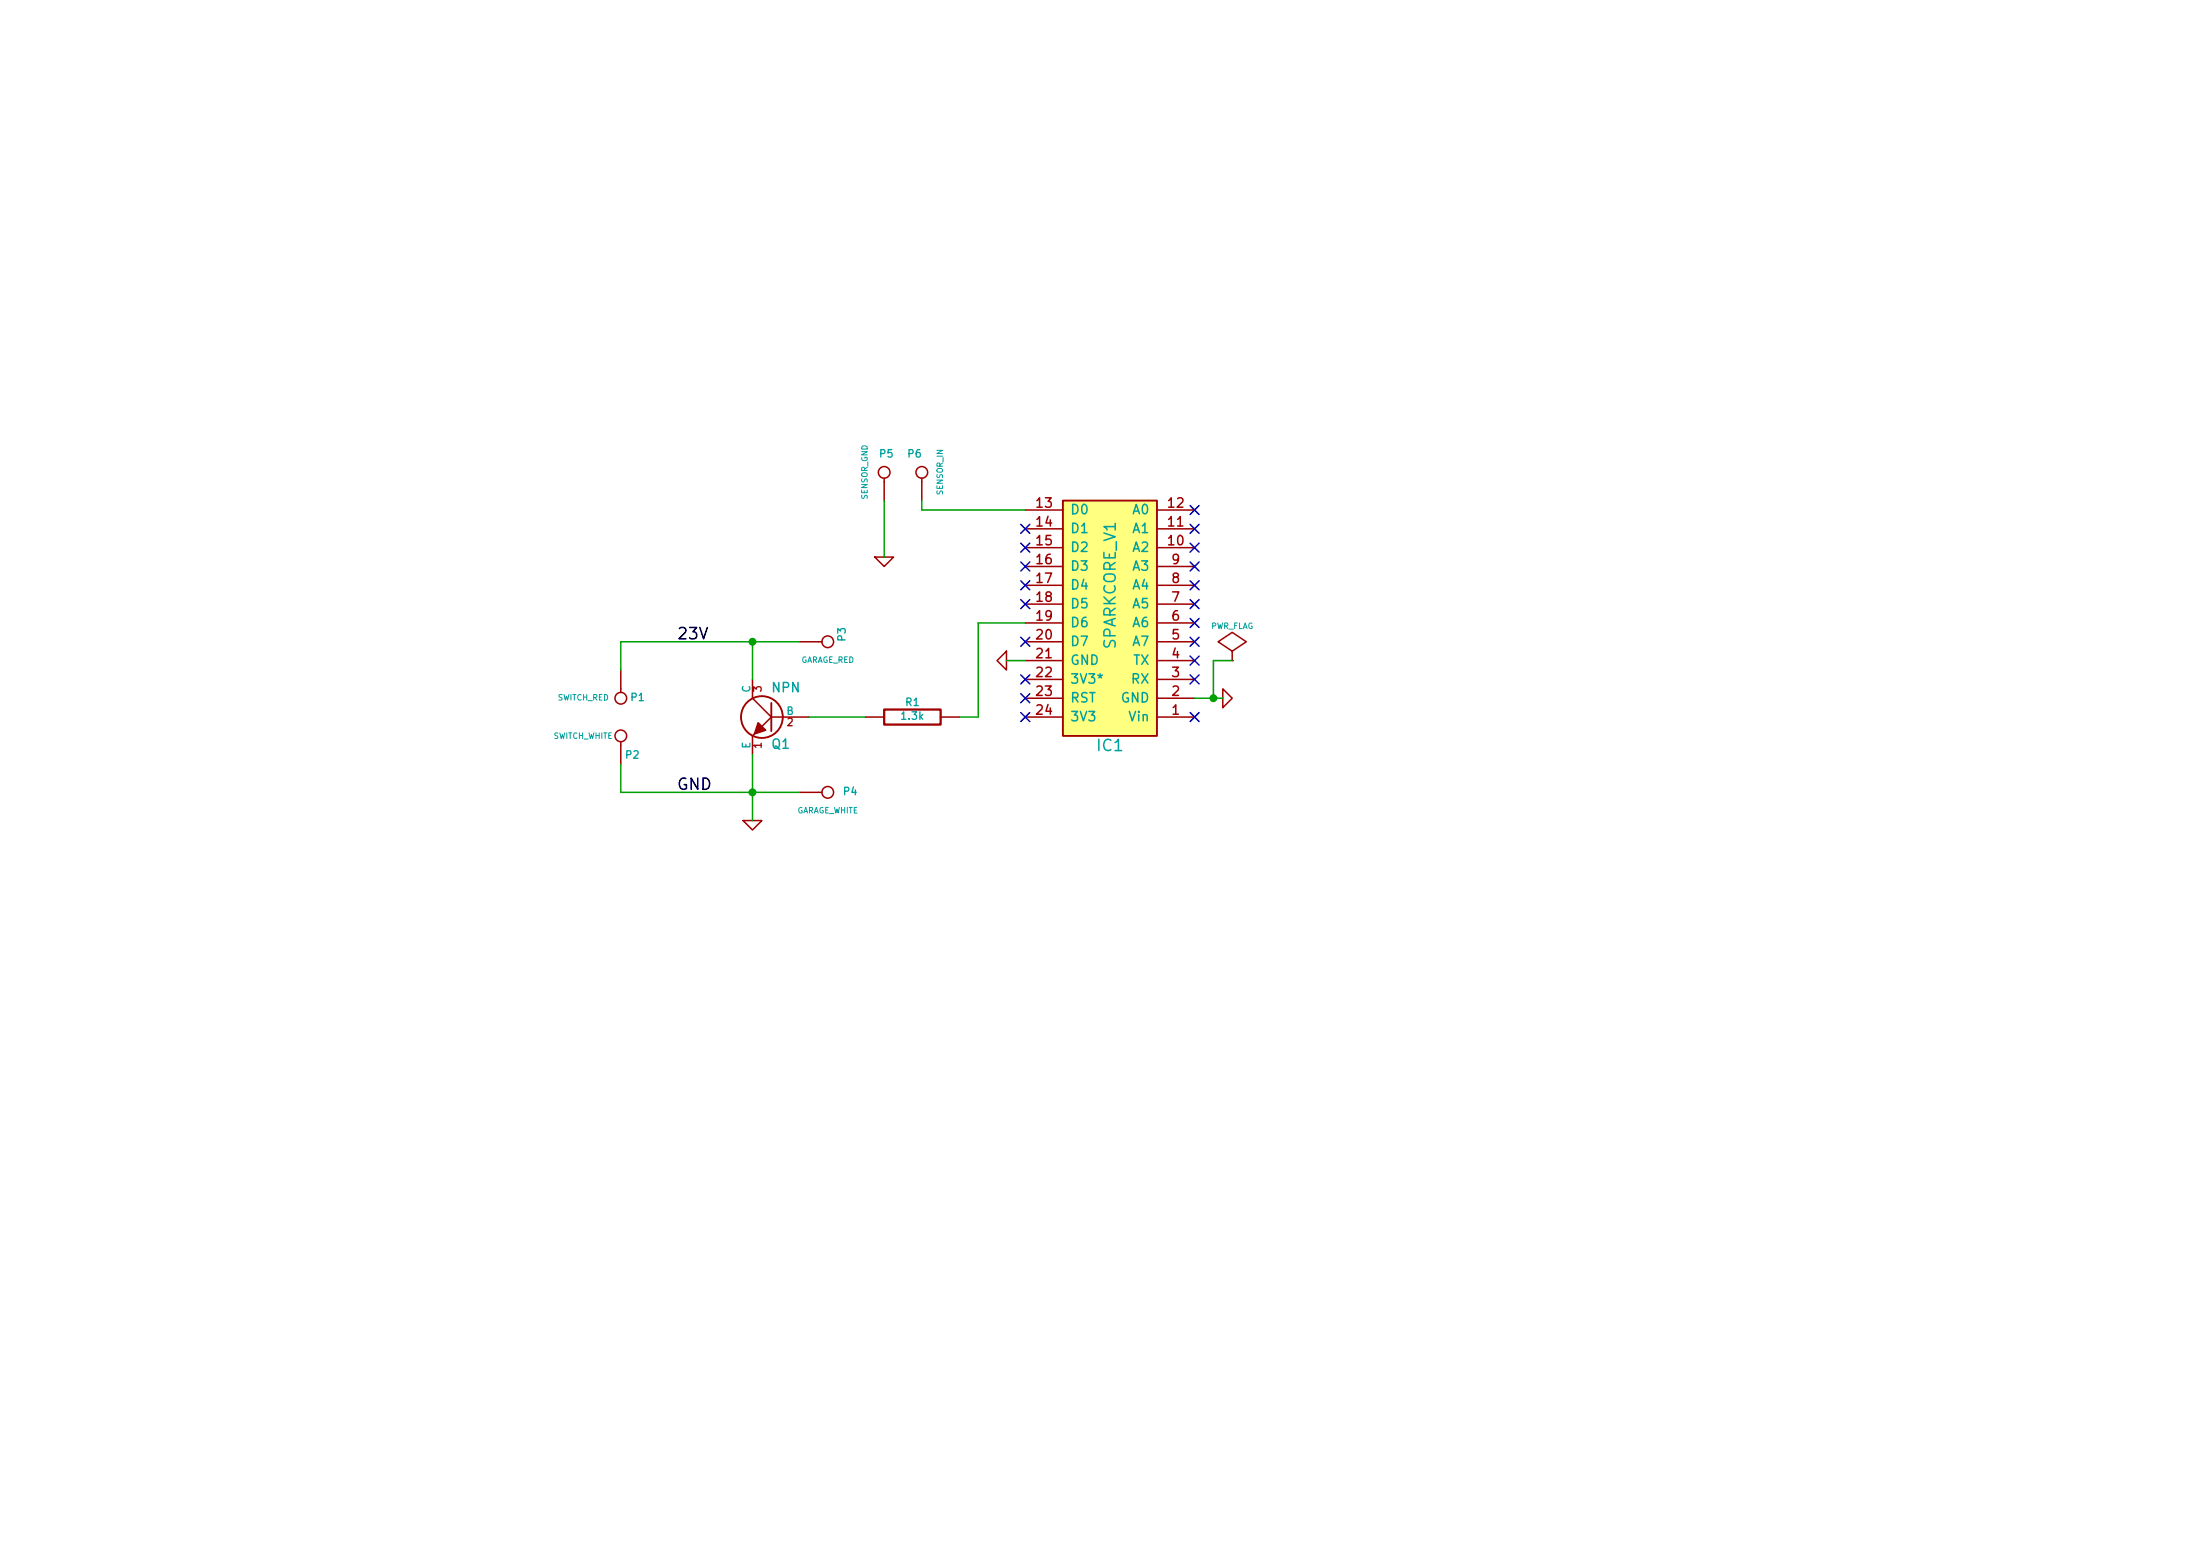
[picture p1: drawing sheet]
<svg xmlns="http://www.w3.org/2000/svg" width="297mm" height="210mm" viewBox="0 0 297 210" stroke-linecap="round" stroke-linejoin="round" font-family="sans-serif">
<g fill="none" stroke="#a00000" stroke-width=".2">
<path d="M118.1 75.2h2.5l-1.2 1.2zM119.4 64.5v3.1M124.5 64.5v3.1M138.4 79h5.1M138.4 76.4h5.1M138.4 73.9h5.1M138.4 71.4h5.1M138.4 68.8h5.1M156.2 79h5.1M156.2 76.4h5.1M156.2 73.9h5.1M156.2 71.4h5.1"/>
<path d="M156.2 68.8h5.1M83.8 90.4v3.1M101.6 91.7v2.5l2.5 2.6M101.9 99.1l-.3 .2v2.5M104.1 96.8l-1.2 1.2M104.1 96.8h5.1M107.9 86.6h3.1M116.8 96.8h2.6M127 96.8h2.5M134.6 89.1l1.3-1.2v2.5zM138.4 96.8h5.1M138.4 94.2h5.1"/>
<path d="M138.4 91.7h5.1M138.4 89.1h5.1M138.4 86.6h5.1M138.4 84.1h5.1M138.4 81.5h5.1M148.6 99.3a1.26 1.26 0 0 1 1.3-1.3 1.26 1.26 0 0 1 1.2 1.3M156.2 96.8h5.1M156.2 94.2h5.1M156.2 91.7h5.1M156.2 89.1h5.1M156.2 86.6h5.1M156.2 84.1h5.1"/>
<path d="M156.2 81.5h5.1M165.1 93l1.3 1.2-1.3 1.3zM166.4 89.1h.1M166.4 87.9l1.9-1.3-1.9-1.3-1.9 1.3 1.9 1.3v1.2M83.8 100.1v3M100.3 110.7h2.6l-1.3 1.3zM107.9 106.9h3.1"/>
<circle cx="119.4" cy="63.7" r=".79"/>
<circle cx="124.5" cy="63.7" r=".79"/>
<circle cx="83.8" cy="94.2" r=".79"/>
<circle cx="83.8" cy="99.3" r=".79"/>
<circle cx="111.8" cy="86.6" r=".79"/>
<circle cx="111.8" cy="106.9" r=".79"/>
</g>
<path d="M143.5 67.6h12.7v31.7h-12.7z" fill="#ffff80" stroke="#ffff80" stroke-width=".25"/>
<g fill="none" stroke="#a00000" stroke-width=".25">
<path d="M143.5 67.6h12.7v31.7h-12.7zM104.1 94.9v3.8"/>
<circle cx="102.9" cy="96.8" r="2.82"/>
</g>
<path d="M119.4 95.8h7.6v2h-7.6z" fill="none" stroke="#a00000" stroke-width=".3"/>
<path d="M102.4 97.5l1 1-1.5 .6z" fill="#a00000" stroke="#a00000" stroke-width=".2"/>
<g fill="none" stroke="#0000c0" stroke-width=".2">
<path d="M137.8 75.8l1.2 1.3M137.8 78.4l1.2 1.2M137.8 70.8l1.2 1.2M137.8 73.3l1.2 1.2M139 75.8l-1.2 1.3M139 78.4l-1.2 1.2M139 70.8l-1.2 1.2M139 73.3l-1.2 1.2M160.7 78.4l1.2 1.2M160.7 75.8l1.2 1.3M160.7 73.3l1.2 1.2M160.7 70.8l1.2 1.2"/>
<path d="M160.7 68.2l1.2 1.2M161.9 68.2l-1.2 1.2M161.9 70.8l-1.2 1.2M161.9 73.3l-1.2 1.2M161.9 78.4l-1.2 1.2M161.9 75.8l-1.2 1.3M137.8 80.9l1.2 1.2M137.8 86l1.2 1.2M137.8 91.1l1.2 1.2M137.8 93.6l1.2 1.2M137.8 96.2l1.2 1.2M139 80.9l-1.2 1.2"/>
<path d="M139 86l-1.2 1.2M139 91.1l-1.2 1.2M139 93.6l-1.2 1.2M139 96.2l-1.2 1.2M160.7 96.2l1.2 1.2M160.7 91.1l1.2 1.2M160.7 88.5l1.2 1.3M160.7 86l1.2 1.2M160.7 83.5l1.2 1.2M160.7 80.9l1.2 1.2M161.9 96.2l-1.2 1.2M161.9 91.1l-1.2 1.2"/>
<path d="M161.9 88.5l-1.2 1.3M161.9 86l-1.2 1.2M161.9 83.5l-1.2 1.2M161.9 80.9l-1.2 1.2"/>
</g>
<path d="M119.4 67.6v7.6M124.5 67.6v1.2h13.9M101.6 86.6v5.1M107.9 86.6h-24.1v3.8M109.2 96.8h7.6M135.9 89.1h2.5M138.4 84.1h-6.3v12.7h-2.6M161.3 94.2h3.8M166.4 89.1h-2.6v5.1M83.8 103.1v3.8h24.1M101.6 101.8v8.9" fill="none" stroke="#00a000" stroke-width=".2"/>
<g fill="#00a000" stroke="#00a000" stroke-width=".25">
<circle cx="101.6" cy="106.9" r=".41"/>
<circle cx="101.6" cy="86.6" r=".41"/>
<circle cx="163.8" cy="94.2" r=".41"/>
</g>
<g font-size="2.1">
<text x="91.4" y="86.4">23V</text>
<text x="91.4" y="106.7">GND</text>
</g>
<g font-size="2.1" fill="#00a0a0">
<text x="150.7" y="87.6" transform="rotate(-90 150.7 87.6)">SPARKCORE_V1</text>
<text x="148.2" y="101.4">IC1</text>
</g>
<g font-size="1.8" fill="#a00000">
<text x="140" y="68.6">13</text>
<text x="140" y="71.1">14</text>
<text x="157.8" y="71.1">11</text>
<text x="157.8" y="68.6">12</text>
<text x="140" y="73.7">15</text>
<text x="140" y="76.2">16</text>
<text x="157.8" y="73.7">10</text>
<text x="158.3" y="76.2">9</text>
<text x="140" y="78.7">17</text>
<text x="140" y="81.3">18</text>
<text x="140" y="83.8">19</text>
<text x="158.3" y="83.8">6</text>
<text x="158.3" y="81.3">7</text>
<text x="158.3" y="78.7">8</text>
<text x="140" y="86.4">20</text>
<text x="140" y="88.9">21</text>
<text x="158.3" y="88.9">4</text>
<text x="158.3" y="86.4">5</text>
<text x="140" y="91.4">22</text>
<text x="140" y="94">23</text>
<text x="158.3" y="94">2</text>
<text x="158.3" y="91.4">3</text>
<text x="140" y="96.5">24</text>
<text x="158.3" y="96.5">1</text>
</g>
<g font-size="1.8" fill="#00a0a0">
<text x="144.5" y="69.5">D0</text>
<text x="152.9" y="69.5">A0</text>
<text x="144.5" y="72">D1</text>
<text x="144.5" y="74.5">D2</text>
<text x="144.5" y="77.1">D3</text>
<text x="152.9" y="77.1">A3</text>
<text x="152.9" y="74.5">A2</text>
<text x="152.9" y="72">A1</text>
<text x="144.5" y="79.6">D4</text>
<text x="144.5" y="82.2">D5</text>
<text x="152.9" y="82.2">A5</text>
<text x="152.9" y="79.6">A4</text>
<text x="144.5" y="87.2">D7</text>
<text x="144.5" y="89.8">GND</text>
<text x="144.5" y="84.7">D6</text>
<text x="152.9" y="89.8">TX</text>
<text x="152.9" y="87.2">A7</text>
<text x="152.9" y="84.7">A6</text>
<text x="104.2" y="93.5">NPN</text>
<text x="144.5" y="92.3">3V3*</text>
<text x="144.5" y="94.9">RST</text>
<text x="151.3" y="94.9">GND</text>
<text x="152.7" y="92.3">RX</text>
<text x="104.2" y="101.1">Q1</text>
<text x="144.5" y="97.4">3V3</text>
<text x="152.5" y="97.4">Vin</text>
</g>
<g font-size="1.4" fill="#00a0a0">
<text x="118.8" y="61.8">P5</text>
<text x="122.6" y="61.8">P6</text>
<text x="114.2" y="86.5" transform="rotate(-90 114.2 86.5)">P3</text>
<text x="85.2" y="94.7">P1</text>
<text x="101.3" y="93.5" transform="rotate(-90 101.3 93.5)">C</text>
<text x="122.3" y="95.3">R1</text>
<text x="101.3" y="101" transform="rotate(-90 101.3 101)">E</text>
<text x="106.2" y="96.5">B</text>
<text x="121.8" y="97.2">1.3k</text>
<text x="84.5" y="102.4">P2</text>
<text x="113.9" y="107.4">P4</text>
</g>
<g font-size="1.4" fill="#a00000">
<text x="102.9" y="93.3" transform="rotate(-90 102.9 93.3)">3</text>
<text x="102.9" y="101" transform="rotate(-90 102.9 101)">1</text>
<text x="106.3" y="98">2</text>
</g>
<g font-size="1.1" fill="#00a0a0">
<text x="117.2" y="67.4" transform="rotate(-90 117.2 67.4)">SENSOR_GND</text>
<text x="127.3" y="66.8" transform="rotate(-90 127.3 66.8)">SENSOR_IN</text>
<text x="108" y="89.5">GARAGE_RED</text>
<text x="163.4" y="84.9">PWR_FLAG</text>
<text x="75.2" y="94.6">SWITCH_RED</text>
<text x="74.6" y="99.7">SWITCH_WHITE</text>
<text x="107.4" y="109.8">GARAGE_WHITE</text>
</g>
</svg>
